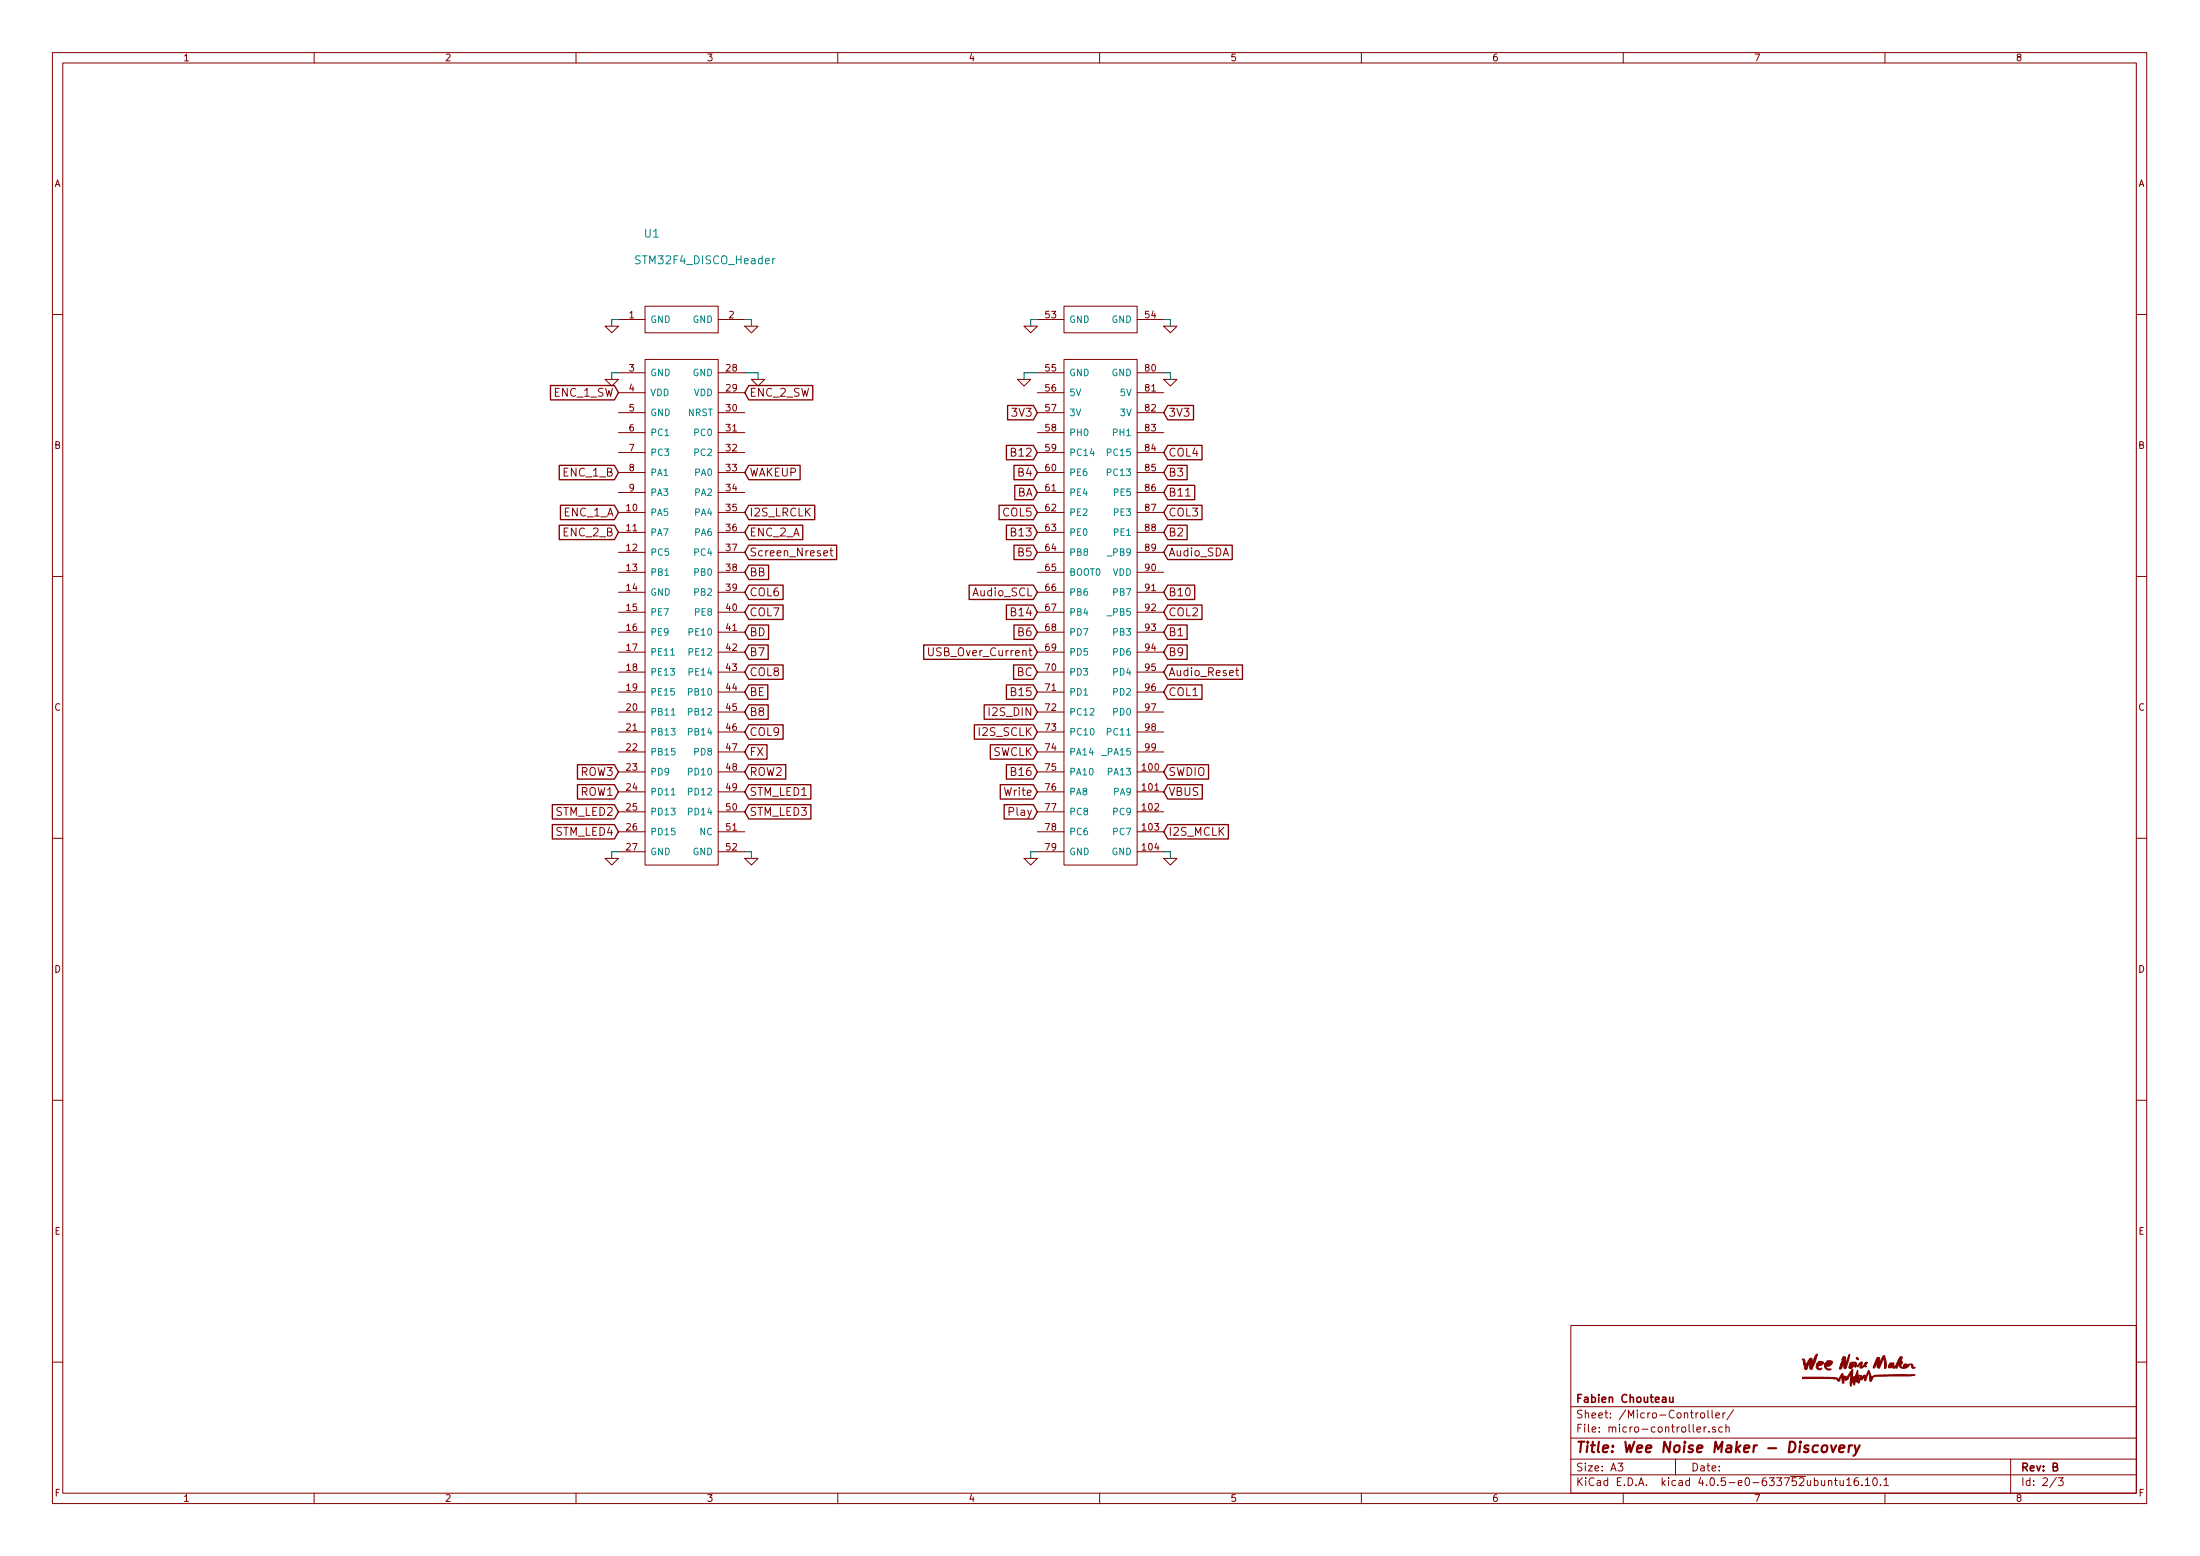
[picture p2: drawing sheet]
EESchema Schematic File Version 2
LIBS:wnm_discovery-rescue
LIBS:power
LIBS:device
LIBS:transistors
LIBS:conn
LIBS:linear
LIBS:regul
LIBS:74xx
LIBS:cmos4000
LIBS:adc-dac
LIBS:memory
LIBS:xilinx
LIBS:microcontrollers
LIBS:dsp
LIBS:microchip
LIBS:analog_switches
LIBS:motorola
LIBS:texas
LIBS:intel
LIBS:audio
LIBS:interface
LIBS:digital-audio
LIBS:philips
LIBS:display
LIBS:cypress
LIBS:siliconi
LIBS:opto
LIBS:atmel
LIBS:contrib
LIBS:valves
LIBS:74xgxx
LIBS:ac-dc
LIBS:brooktre
LIBS:cmos_ieee
LIBS:dc-dc
LIBS:elec-unifil
LIBS:ftdi
LIBS:gennum
LIBS:graphic
LIBS:logo
LIBS:microchip_pic10mcu
LIBS:microchip_pic12mcu
LIBS:microchip_pic16mcu
LIBS:msp430
LIBS:nxp_armmcu
LIBS:powerint
LIBS:pspice
LIBS:references
LIBS:relays
LIBS:sensors
LIBS:stm8
LIBS:stm32
LIBS:supertex
LIBS:transf
LIBS:ttl_ieee
LIBS:video
LIBS:wee_noise_maker
LIBS:wnm_discovery-cache
EELAYER 25 0
EELAYER END
$Descr A3 16535 11693
encoding utf-8
Sheet 2 3
Title "Wee Noise Maker - Discovery"
Date ""
Rev "B"
Comp "Fabien Chouteau"
Comment1 ""
Comment2 ""
Comment3 ""
Comment4 ""
$EndDescr
Text GLabel 8750 5950 2    60   Input ~ 0
VBUS
Text GLabel 8750 5800 2    60   Input ~ 0
SWDIO
Text GLabel 7800 5650 0    60   Input ~ 0
SWCLK
Text GLabel 7800 4450 0    60   Input ~ 0
Audio_SCL
Text GLabel 8750 4150 2    60   Input ~ 0
Audio_SDA
Text GLabel 7800 5500 0    60   Input ~ 0
I2S_SCLK
Text GLabel 7800 5350 0    60   Input ~ 0
I2S_DIN
$Comp
L GND-RESCUE-wnm_discovery #PWR07
U 1 1
P 5650 6450
AR Path="/585E35F3" Ref="#PWR07"  Part="1" 
AR Path="/585DBE08/585E35F3" Ref="#PWR07"  Part="1" 
F 0 "#PWR07" H 5650 6450 30  0001 C CNN
F 1 "GND" H 5650 6380 30  0001 C CNN
F 2 "" H 5650 6450 60  0001 C CNN
F 3 "" H 5650 6450 60  0001 C CNN
	1    5650 6450
	1    0    0    -1  
$EndComp
Text GLabel 5600 3550 2    60   Input ~ 0
WAKEUP
Text GLabel 7800 3100 0    60   Input ~ 0
3V3
Text GLabel 5600 3850 2    60   Input ~ 0
I2S_LRCLK
Text GLabel 8750 6250 2    60   Input ~ 0
I2S_MCLK
Text GLabel 7800 6100 0    60   Input ~ 0
Play
Text GLabel 5600 5650 2    60   Input ~ 0
FX
Text GLabel 5600 5500 2    60   Input ~ 0
COL9
Text GLabel 4650 5950 0    60   Input ~ 0
ROW1
Text GLabel 5600 5800 2    60   Input ~ 0
ROW2
Text GLabel 4650 5800 0    60   Input ~ 0
ROW3
Text GLabel 7800 5800 0    60   Input ~ 0
B16
Text GLabel 5600 5350 2    60   Input ~ 0
B8
Text GLabel 5600 5200 2    60   Input ~ 0
BE
Text GLabel 5600 5050 2    60   Input ~ 0
COL8
Text GLabel 7800 5200 0    60   Input ~ 0
B15
Text GLabel 5600 4900 2    60   Input ~ 0
B7
Text GLabel 5600 4750 2    60   Input ~ 0
BD
Text GLabel 5600 4600 2    60   Input ~ 0
COL7
Text GLabel 7800 4600 0    60   Input ~ 0
B14
Text GLabel 7800 4750 0    60   Input ~ 0
B6
Text GLabel 7800 5050 0    60   Input ~ 0
BC
Text GLabel 5600 4450 2    60   Input ~ 0
COL6
Text GLabel 7800 4000 0    60   Input ~ 0
B13
Text GLabel 7800 4150 0    60   Input ~ 0
B5
Text GLabel 5600 4300 2    60   Input ~ 0
BB
Text GLabel 7800 3850 0    60   Input ~ 0
COL5
Text GLabel 7800 5950 0    60   Input ~ 0
Write
Text GLabel 7800 3400 0    60   Input ~ 0
B12
Text GLabel 7800 3550 0    60   Input ~ 0
B4
Text GLabel 7800 3700 0    60   Input ~ 0
BA
Text GLabel 8750 3400 2    60   Input ~ 0
COL4
Text GLabel 8750 3700 2    60   Input ~ 0
B11
Text GLabel 8750 3550 2    60   Input ~ 0
B3
Text GLabel 8750 3850 2    60   Input ~ 0
COL3
Text GLabel 8750 4450 2    60   Input ~ 0
B10
Text GLabel 8750 4900 2    60   Input ~ 0
B9
Text GLabel 8750 4000 2    60   Input ~ 0
B2
Text GLabel 8750 4600 2    60   Input ~ 0
COL2
Text GLabel 8750 4750 2    60   Input ~ 0
B1
Text GLabel 8750 5200 2    60   Input ~ 0
COL1
Text GLabel 4650 3850 0    60   Input ~ 0
ENC_1_A
Text GLabel 4650 3550 0    60   Input ~ 0
ENC_1_B
Text GLabel 5600 4000 2    60   Input ~ 0
ENC_2_A
Text GLabel 4650 4000 0    60   Input ~ 0
ENC_2_B
Text GLabel 4650 2950 0    60   Input ~ 0
ENC_1_SW
Text GLabel 5600 2950 2    60   Input ~ 0
ENC_2_SW
$Comp
L STM32F4_DISCO_Header U1
U 1 1
P 6750 4350
F 0 "U1" H 4900 6950 60  0000 C CNN
F 1 "STM32F4_DISCO_Header" H 5300 6750 60  0000 C CNN
F 2 "POSS:STM32F4-DISCO-HEADERS-TH" H 6850 6450 60  0001 C CNN
F 3 "" H 6850 6450 60  0001 C CNN
	1    6750 4350
	1    0    0    -1  
$EndComp
Text GLabel 8750 3100 2    60   Input ~ 0
3V3
Wire Wire Line
	5600 6400 5650 6400
Wire Wire Line
	5650 6400 5650 6450
$Comp
L GND-RESCUE-wnm_discovery #PWR011
U 1 1
P 4600 6450
AR Path="/5873195F" Ref="#PWR011"  Part="1" 
AR Path="/585DBE08/5873195F" Ref="#PWR08"  Part="1" 
F 0 "#PWR08" H 4600 6450 30  0001 C CNN
F 1 "GND" H 4600 6380 30  0001 C CNN
F 2 "" H 4600 6450 60  0001 C CNN
F 3 "" H 4600 6450 60  0001 C CNN
	1    4600 6450
	1    0    0    -1  
$EndComp
Wire Wire Line
	4650 6400 4600 6400
Wire Wire Line
	4600 6400 4600 6450
$Comp
L GND-RESCUE-wnm_discovery #PWR012
U 1 1
P 7750 6450
AR Path="/58731B7C" Ref="#PWR012"  Part="1" 
AR Path="/585DBE08/58731B7C" Ref="#PWR09"  Part="1" 
F 0 "#PWR09" H 7750 6450 30  0001 C CNN
F 1 "GND" H 7750 6380 30  0001 C CNN
F 2 "" H 7750 6450 60  0001 C CNN
F 3 "" H 7750 6450 60  0001 C CNN
	1    7750 6450
	1    0    0    -1  
$EndComp
$Comp
L GND-RESCUE-wnm_discovery #PWR013
U 1 1
P 8800 6450
AR Path="/58731D0D" Ref="#PWR013"  Part="1" 
AR Path="/585DBE08/58731D0D" Ref="#PWR010"  Part="1" 
F 0 "#PWR010" H 8800 6450 30  0001 C CNN
F 1 "GND" H 8800 6380 30  0001 C CNN
F 2 "" H 8800 6450 60  0001 C CNN
F 3 "" H 8800 6450 60  0001 C CNN
	1    8800 6450
	1    0    0    -1  
$EndComp
Wire Wire Line
	8800 6450 8800 6400
Wire Wire Line
	8800 6400 8750 6400
Wire Wire Line
	7800 6400 7750 6400
Wire Wire Line
	7750 6400 7750 6450
$Comp
L GND-RESCUE-wnm_discovery #PWR014
U 1 1
P 7700 2850
AR Path="/58731F62" Ref="#PWR014"  Part="1" 
AR Path="/585DBE08/58731F62" Ref="#PWR011"  Part="1" 
F 0 "#PWR011" H 7700 2850 30  0001 C CNN
F 1 "GND" H 7700 2780 30  0001 C CNN
F 2 "" H 7700 2850 60  0001 C CNN
F 3 "" H 7700 2850 60  0001 C CNN
	1    7700 2850
	1    0    0    -1  
$EndComp
$Comp
L GND-RESCUE-wnm_discovery #PWR015
U 1 1
P 8800 2850
AR Path="/5873205D" Ref="#PWR015"  Part="1" 
AR Path="/585DBE08/5873205D" Ref="#PWR012"  Part="1" 
F 0 "#PWR012" H 8800 2850 30  0001 C CNN
F 1 "GND" H 8800 2780 30  0001 C CNN
F 2 "" H 8800 2850 60  0001 C CNN
F 3 "" H 8800 2850 60  0001 C CNN
	1    8800 2850
	1    0    0    -1  
$EndComp
$Comp
L GND-RESCUE-wnm_discovery #PWR016
U 1 1
P 8800 2450
AR Path="/587320C2" Ref="#PWR016"  Part="1" 
AR Path="/585DBE08/587320C2" Ref="#PWR013"  Part="1" 
F 0 "#PWR013" H 8800 2450 30  0001 C CNN
F 1 "GND" H 8800 2380 30  0001 C CNN
F 2 "" H 8800 2450 60  0001 C CNN
F 3 "" H 8800 2450 60  0001 C CNN
	1    8800 2450
	1    0    0    -1  
$EndComp
$Comp
L GND-RESCUE-wnm_discovery #PWR017
U 1 1
P 7750 2450
AR Path="/58732127" Ref="#PWR017"  Part="1" 
AR Path="/585DBE08/58732127" Ref="#PWR014"  Part="1" 
F 0 "#PWR014" H 7750 2450 30  0001 C CNN
F 1 "GND" H 7750 2380 30  0001 C CNN
F 2 "" H 7750 2450 60  0001 C CNN
F 3 "" H 7750 2450 60  0001 C CNN
	1    7750 2450
	1    0    0    -1  
$EndComp
Wire Wire Line
	7750 2450 7750 2400
Wire Wire Line
	7750 2400 7800 2400
Wire Wire Line
	8750 2400 8800 2400
Wire Wire Line
	8800 2400 8800 2450
Wire Wire Line
	8750 2800 8800 2800
Wire Wire Line
	8800 2800 8800 2850
Wire Wire Line
	7800 2800 7700 2800
Wire Wire Line
	7700 2800 7700 2850
$Comp
L GND-RESCUE-wnm_discovery #PWR018
U 1 1
P 5700 2850
AR Path="/58732836" Ref="#PWR018"  Part="1" 
AR Path="/585DBE08/58732836" Ref="#PWR015"  Part="1" 
F 0 "#PWR015" H 5700 2850 30  0001 C CNN
F 1 "GND" H 5700 2780 30  0001 C CNN
F 2 "" H 5700 2850 60  0001 C CNN
F 3 "" H 5700 2850 60  0001 C CNN
	1    5700 2850
	1    0    0    -1  
$EndComp
$Comp
L GND-RESCUE-wnm_discovery #PWR019
U 1 1
P 5650 2450
AR Path="/5873289B" Ref="#PWR019"  Part="1" 
AR Path="/585DBE08/5873289B" Ref="#PWR016"  Part="1" 
F 0 "#PWR016" H 5650 2450 30  0001 C CNN
F 1 "GND" H 5650 2380 30  0001 C CNN
F 2 "" H 5650 2450 60  0001 C CNN
F 3 "" H 5650 2450 60  0001 C CNN
	1    5650 2450
	1    0    0    -1  
$EndComp
$Comp
L GND-RESCUE-wnm_discovery #PWR020
U 1 1
P 4600 2450
AR Path="/58732964" Ref="#PWR020"  Part="1" 
AR Path="/585DBE08/58732964" Ref="#PWR017"  Part="1" 
F 0 "#PWR017" H 4600 2450 30  0001 C CNN
F 1 "GND" H 4600 2380 30  0001 C CNN
F 2 "" H 4600 2450 60  0001 C CNN
F 3 "" H 4600 2450 60  0001 C CNN
	1    4600 2450
	1    0    0    -1  
$EndComp
$Comp
L GND-RESCUE-wnm_discovery #PWR021
U 1 1
P 4600 2850
AR Path="/587329C9" Ref="#PWR021"  Part="1" 
AR Path="/585DBE08/587329C9" Ref="#PWR018"  Part="1" 
F 0 "#PWR018" H 4600 2850 30  0001 C CNN
F 1 "GND" H 4600 2780 30  0001 C CNN
F 2 "" H 4600 2850 60  0001 C CNN
F 3 "" H 4600 2850 60  0001 C CNN
	1    4600 2850
	1    0    0    -1  
$EndComp
Wire Wire Line
	4600 2850 4600 2800
Wire Wire Line
	4600 2800 4650 2800
Wire Wire Line
	4600 2450 4600 2400
Wire Wire Line
	4600 2400 4650 2400
Wire Wire Line
	5600 2400 5650 2400
Wire Wire Line
	5650 2400 5650 2450
Wire Wire Line
	5600 2800 5700 2800
Wire Wire Line
	5700 2800 5700 2850
Text GLabel 8750 5050 2    60   Input ~ 0
Audio_Reset
Text GLabel 5600 6100 2    60   Input ~ 0
STM_LED3
Text GLabel 5600 5950 2    60   Input ~ 0
STM_LED1
Text GLabel 4650 6100 0    60   Input ~ 0
STM_LED2
Text GLabel 4650 6250 0    60   Input ~ 0
STM_LED4
Text GLabel 7800 4900 0    60   Input ~ 0
USB_Over_Current
Text GLabel 5600 4150 2    60   Input ~ 0
Screen_Nreset
$EndSCHEMATC
